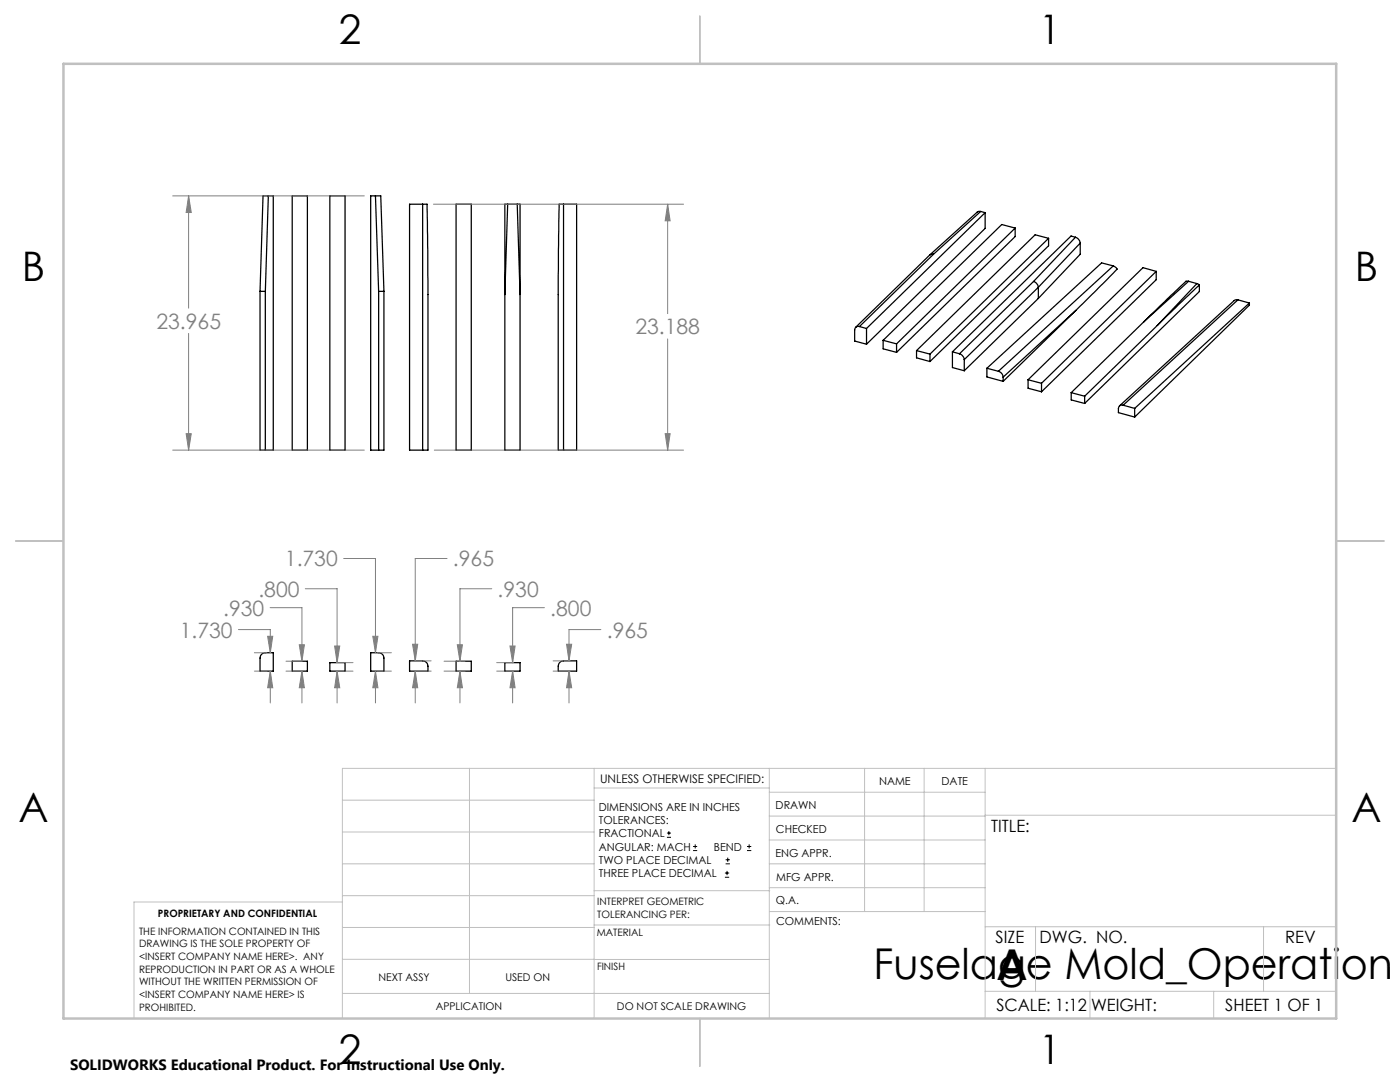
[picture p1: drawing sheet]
<svg xmlns="http://www.w3.org/2000/svg" width="279mm" height="216mm" viewBox="0 0 279 216" stroke-linecap="round" stroke-linejoin="round" font-family="sans-serif">
<g fill="none" stroke="#000" stroke-width=".25">
<path d="M53.6 39.1h-1.1l-.6 19M53.6 39.1h.9v50.7h-1.5M53.6 39.1l-.6 19.1M58.3 39.1h3v50.7h-3zM65.8 39.1h3.1v50.7h-3.1zM74.9 39.1h1.1l.6 19M74.9 39.1h-.9v50.7h1.6M74.9 39.1l.7 19.1M51.9 58.1l1.1 .1M51.9 58.1v31.7h1.1M53 58.2v31.6M75.6 58.2v31.6"/>
<path d="M76.6 58.1l-1 .1M76.6 58.1v31.7h-1M84.3 40.7h.9l.2 15.1v34h-1.1M84.3 40.7h-2.6v49.1h2.6M84.3 40.7v49.1M91 40.7h3.1v49.1h-3.1zM100.8 58.8v31h3v-31M101.3 40.7h-.5v18.1M101.3 40.7h1.9M101.3 40.7l-.5 18.1M103.2 40.7h.6v18.1M103.2 40.7l.6 18.1"/>
<path d="M112.5 40.7h-.9l-.2 14.1v35h1.1M112.5 40.7h2.6v49.1h-2.6M112.5 40.7v49.1M185.6 50.9l-14.8 14.4M186.3 50.7l-.7 .2M186.3 50.7l-14.8 14.5M195.7 42.2l-.7 .1-9.4 8.6M195.7 42.2l-9.4 8.5M195.7 42.2l.9 .2M196.6 42.4v3.2l-23.7 23.1M196.6 42.4l-23.7 23.1M202.6 45.5l-2.7-.7-23.7 23.1"/>
<path d="M202.6 45.5l-23.7 23.1M202.6 45.5v1.7l-23.7 23.1M206.3 56.2a1.39 1.39 0 0 1 .9 1.1M206.3 56.2l-14.8 14.4M207.2 57.3l-14.8 14.5M207.2 57.3v2.2M207.2 59.5l-14.8 14.5M209.3 47.6l-2.7-.8-23.7 23.2M209.3 47.6l-23.7 23.1M209.3 47.6v1.4l-23.7 23.1M214.6 47.3a1.39 1.39 0 0 1 1 1.2M214.6 47.3l-.9-.2-23.6 23.1"/>
<path d="M214.6 47.3l-8.3 8.9M215.6 48.5l-8.4 8.8M215.6 48.5v2.2l-8.4 8.8M222.2 53.1l.8 .6-8.3 8.2M222.2 53.1l-23 21M222.2 53.1l-2.3-.6-22.9 21M230.8 54.2l-2.7-.8-22.9 22.4M230.8 54.2l-22.9 22.3M230.8 54.2v1.6l-22.9 22.4M237.2 56.1h-.5l-8.4 8.1M237.2 56.1l-8.9 8.1M237.2 56.1l1.7 .5"/>
<path d="M238.9 56.6l.5 .3M238.9 56.6l-7.9 8.3M239.4 56.9l-8.4 8M239.4 56.9v1.3l-22.9 22.3M247.1 59.8l-.8 .1-22.9 21.1M247.1 59.8l-22.9 21.1M247.1 59.8l2.2 .7M171.5 65.2a.73 .73 0 0 0-.9 .6v2.3l2.3 .6M171.5 65.2l1.4 .3M172.9 65.5v3.2M176.2 67.9l2.7 .7M176.2 67.9v1.7l2.7 .7"/>
<path d="M178.9 68.6v1.7M182.9 70l2.7 .7M182.9 70v1.4l2.7 .7M185.6 70.7v1.4M190.1 70.2v3.1l2.3 .7M190.1 70.2l1.4 .4M191.5 70.6a1.39 1.39 0 0 1 .9 1.2M192.4 71.8v2.2M197 73.5v1.7l3.2 .9M197 73.5l2.2 .6M199.2 74.1a1.39 1.39 0 0 1 1 1.1M200.2 75.2v.9"/>
<path d="M205.2 75.8v1.7l2.7 .7M205.2 75.8l2.7 .7M207.9 76.5v1.7M213.8 78.4l2.7 .7M213.8 78.4v1.4l2.7 .7M214.7 61.9l-14.5 13.3M214.7 61.9l-14.5 14.2M216.5 79.1v1.4M228.3 64.2l-14.5 14.2M231 64.9l-14.5 14.2M249.3 60.5l-22.9 21M249.3 60.5v.4l-22.9 22.3"/>
<path d="M224.2 80.9a.69 .69 0 0 0-1 .6v.8l3.2 .9M224.2 80.9l2.2 .6M226.4 81.5v1.7M52.3 130.5l.7-.3h1.5v3.7h-2.6v-2.6l.1-.5zM58.3 131.9h3v2h-3zM65.8 132.2h3.1v1.7h-3.1zM74 130.2h1.6a1.07 1.07 0 0 1 1 1.1v2.6h-2.6zM81.7 131.9h2.6a1.07 1.07 0 0 1 1.1 1v1h-3.7zM91 131.9h3.1v2h-3.1zM100.8 132.2h3v1.7h-3zM111.7 132.3l.2-.3 .6-.1h2.6v2h-3.7v-1z"/>
</g>
<g fill="none" stroke="#000" stroke-width=".2">
<path d="M133.1 167.1h.8M133.1 166.2h.8M133.5 165.8v.9M138.3 169.7h.8M138.3 168.9h.8M138.7 168.5v.8M144.7 175h.8M144.7 174.2h.8M144.8 172.4h.9M144.8 171.6h.9M145.1 173.8v.8M145.2 171.1v.9"/>
<path d="M149.1 169.7h.8M149.1 168.9h.8M149.5 168.5v.8"/>
</g>
<g fill="none" stroke="#808080" stroke-width=".2">
<path d="M34.5 39.1h38.2M37.6 39.1l.6 3.3h-1.1zM37.6 39.1v22.4M86.5 40.7h49.9M133.2 40.7l.5 3.4h-.9zM133.2 40.7v21.9M37.6 66.5v23.3M133.2 67.6v22.2M34.5 89.8h38.2M37.1 86.5h1.1l-.6 3.3zM86.7 89.8h49.7M132.8 86.5h.9l-.5 3.3z"/>
<path d="M60.9 117.5h6.4v14.7M68.6 111.4h6.3v18.8M89.2 111.4h-6.3v20.5M98.1 117.5h-6.3v14.4M47.6 125.6h6.3v4.6M50.8 130.2h2.5M50.8 133.9h2.5M53.4 127h1l-.5 3.2zM53.9 121.2h6.4v10.7M53.9 133.9l.5 3.3h-1zM53.9 133.9v6.4M57.1 133.9h3"/>
<path d="M57.1 131.9h3M59.7 128.7h1l-.4 3.2zM60.3 133.9l.4 3.3h-1zM60.3 133.9v6.4M66.8 128.9h1l-.5 3.3zM67.1 133.9h3.3M67.1 132.2h3.3M67.3 133.9l.5 3.3h-1zM67.3 133.9v6.4M74.4 127h1l-.5 3.2zM74.9 133.9l.5 3.3h-1zM74.9 133.9v6.4"/>
<path d="M75.2 130.2h2.9M75.2 133.9h2.9M82.3 128.6h1.1l-.5 3.3zM82.9 133.9l.5 3.3h-1.1zM82.9 133.9v6.4M83 133.9h3M83 131.9h3M88.6 133.9h4.2M88.6 131.9h4.2M91.3 128.7h1l-.5 3.2zM91.8 133.9l.5 3.3h-1zM91.8 133.9v6.4"/>
<path d="M99.1 133.9h3.4M99.1 132.2h3.4M101.8 128.9h1l-.5 3.3zM102.3 133.9l.5 3.3h-1zM102.3 133.9v6.4M108.7 121.2h-6.4v11M110.4 133.9h3.4M110.4 131.9h3.4M113.1 128.6h1l-.5 3.3zM113.6 133.9l.5 3.3h-1zM113.6 133.9v6.4M119.9 125.6h-6.3v6.3"/>
</g>
<g fill="none" stroke="#c0c0c0" stroke-width=".2">
<path d="M68.3 159.7h50.3M93.7 153.3v44.9M118.6 153.3v49.9M118.6 157.2h34.9M153.5 153.3v49.9M153.5 158.1h43.1M172.5 153.3v28.6M184.4 153.3v28.6M196.6 153.3v49.9M266.7 153.3h-198.4v49.9M68.3 178.7h50.3M68.3 172.4h50.3"/>
<path d="M68.3 166h50.3M68.3 180h-41.6v23.2M118.6 177.7h35M153.5 167.6h43.1M153.5 162.8h43.1M153.5 172.4h43.1M153.5 177.1h43.1M196.6 162.7h70.1M68.3 198.2h85.2M68.3 191.4l85.2 .1M68.3 185.1h50.3M118.6 184.6h35"/>
<path d="M153.6 181.9h43M196.6 197.8h70.1M196.6 184.9h70.1M206.7 184.9v12.9M217.5 197.8v5.4M242.2 197.8v5.4M252.2 184.9v12.9"/>
</g>
<path d="M139.7 3.2v9.5M3.1 107.9h9.6M266.7 107.9h9.5M139.7 203.2v9.6" fill="none" stroke="#c0c0c0" stroke-width=".25"/>
<path d="M12.7 12.7h254v190.5h-254z" fill="none" stroke="#c0c0c0" stroke-width=".5"/>
<path d="M53.4 127h1l-.5 3.2zM53.9 133.9l.5 3.3h-1zM59.7 128.7h1l-.4 3.2zM60.3 133.9l.4 3.3h-1zM66.8 128.9h1l-.5 3.3zM67.3 133.9l.5 3.3h-1zM74.4 127h1l-.5 3.2zM74.9 133.9l.5 3.3h-1zM82.3 128.6h1.1l-.5 3.3zM82.9 133.9l.5 3.3h-1.1zM113.6 133.9l.5 3.3h-1zM113.1 128.6h1l-.5 3.3zM101.8 128.9h1l-.5 3.3zM102.3 133.9l.5 3.3h-1zM91.3 128.7h1l-.5 3.2zM91.8 133.9l.5 3.3h-1zM37.6 39.1l.6 3.3h-1.1zM37.1 86.5h1.1l-.6 3.3zM133.2 40.7l.5 3.4h-.9zM132.8 86.5h.9l-.5 3.3z" fill="#808080"/>
<g font-size="8.5">
<text x="174.3" y="195.4">Fuselage Mold_Operation 1</text>
<text x="198.9" y="195.5">A</text>
</g>
<g font-size="8.1">
<text x="67.6" y="8.9">2</text>
<text x="207.3" y="8.9">1</text>
<text x="4.4" y="56.2">B</text>
<text x="270.4" y="56.2">B</text>
<text x="3.7" y="164.1">A</text>
<text x="269.7" y="164.1">A</text>
<text x="67.6" y="212.4">2</text>
<text x="207.3" y="212.4">1</text>
</g>
<g font-size="4.2" fill="#808080">
<text x="31.2" y="65.6">23.965</text>
<text x="126.8" y="66.7">23.188</text>
<text x="56.9" y="113">1.730</text>
<text x="90.4" y="113">.965</text>
<text x="51.6" y="119.1">.800</text>
<text x="99.3" y="119.1">.930</text>
<text x="44.5" y="122.8">.930</text>
<text x="109.8" y="122.8">.800</text>
<text x="35.9" y="127.2">1.730</text>
<text x="121.1" y="127.2">.965</text>
</g>
<g font-size="3.4">
<text x="197.8" y="166">TITLE:</text>
<text x="198.7" y="188.1">SIZE</text>
<text x="207.5" y="188.1">DWG. NO.</text>
<text x="256.5" y="188.2">REV</text>
<text x="198.8" y="201.7">SCALE: 1:12</text>
<text x="217.7" y="201.8">WEIGHT:</text>
<text x="244.5" y="201.7">SHEET 1 OF 1</text>
</g>
<text font-size="3" x="14" y="213.5">SOLIDWORKS Educational Product. For Instructional Use Only.</text>
<text font-size="2.4" x="119.8" y="156.2">UNLESS OTHERWISE SPECIFIED:</text>
<g font-size="2.2">
<text x="119.5" y="161.8">DIMENSIONS ARE IN INCHES</text>
<text x="154.8" y="161.4">DRAWN</text>
<text x="175.4" y="156.6">NAME</text>
<text x="187.9" y="156.7">DATE</text>
<text x="119.5" y="164.4">TOLERANCES:</text>
<text x="119.5" y="167.1">FRACTIONAL</text>
<text x="154.9" y="166.3">CHECKED</text>
<text x="119.5" y="169.7">ANGULAR: MACH</text>
<text x="119.5" y="172.4">TWO PLACE DECIMAL</text>
<text x="142.5" y="169.7">BEND</text>
<text x="154.8" y="170.9">ENG APPR.</text>
<text x="119.5" y="175">THREE PLACE DECIMAL</text>
<text x="154.9" y="175.7">MFG APPR.</text>
<text x="154.9" y="180.4">Q.A.</text>
<text x="154.9" y="184.6">COMMENTS:</text>
</g>
<g font-size="2.1">
<text x="75.5" y="195.7">NEXT ASSY</text>
<text x="100.9" y="195.7">USED ON</text>
<text x="86.9" y="201.5">APPLICATION</text>
<text x="123.1" y="201.6">DO NOT SCALE DRAWING</text>
</g>
<g font-size="2">
<text x="31.5" y="182.9">PROPRIETARY AND CONFIDENTIAL</text>
<text x="119.2" y="180.6">INTERPRET GEOMETRIC</text>
<text x="119.2" y="183.1">TOLERANCING PER:</text>
<text x="27.8" y="186.5">THE INFORMATION CONTAINED IN THIS</text>
<text x="27.8" y="189">DRAWING IS THE SOLE PROPERTY OF</text>
<text x="27.8" y="191.6">&lt;INSERT COMPANY NAME HERE&gt;. ANY</text>
<text x="119.1" y="186.7">MATERIAL</text>
<text x="27.8" y="194.1">REPRODUCTION IN PART OR AS A WHOLE</text>
<text x="27.8" y="196.6">WITHOUT THE WRITTEN PERMISSION OF</text>
<text x="119.1" y="193.5">FINISH</text>
<text x="27.8" y="199.1">&lt;INSERT COMPANY NAME HERE&gt; IS</text>
<text x="27.8" y="201.7">PROHIBITED.</text>
</g>
</svg>
